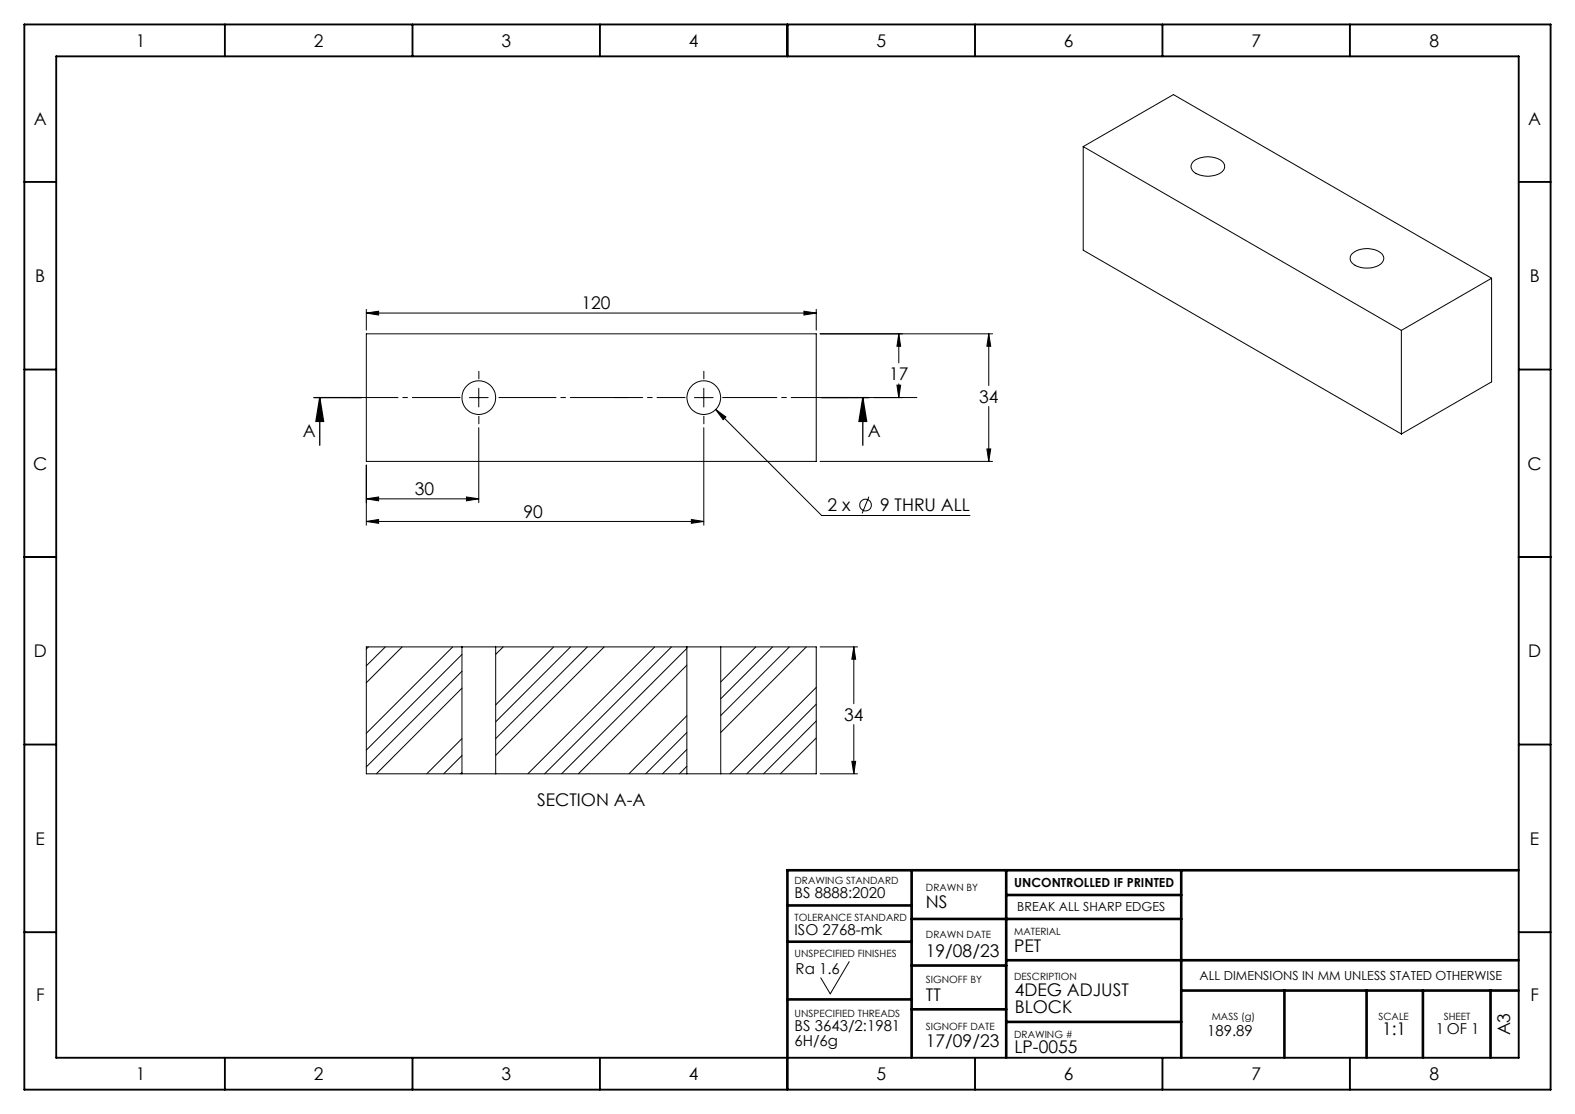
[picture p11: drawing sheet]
<svg xmlns="http://www.w3.org/2000/svg" width="594mm" height="420mm" viewBox="0 0 594 420" stroke-linecap="round" stroke-linejoin="round" font-family="sans-serif">
<g fill="none" stroke="#000" stroke-width=".71">
<path d="M9.2 9.2h575.6v401.7h-575.6zM84.8 9.2v12M155.6 9.2v12M226.3 9.2v12M297 9.2v12M367.7 9.2v12M438.4 9.2v12M509.1 9.2v12M21.2 21.2h551.6v377.6h-551.6zM9.2 68.6h12M572.8 68.6h12M9.2 139.3h12"/>
<path d="M572.8 139.3h12M9.2 210h12M572.8 210h12M9.2 280.7h12M572.8 280.7h12M9.2 351.5h12M572.8 351.5h12M84.8 398.8v12.1M155.6 398.8v12.1M226.3 398.8v12.1M297 398.8v12.1M367.7 398.8v12.1"/>
<path d="M438.4 398.8v12.1M509.1 398.8v12.1"/>
</g>
<g fill="none" stroke="#000" stroke-width=".99">
<path d="M343.8 328.1v70.7M379.5 328.1v70.7M379.5 337.5h66M445.5 328.1v70.7M572.8 328.1h-275.8v70.7M297 341.4h46.8M297 355.1h46.8M343.8 346.5h101.7M297 376.8h46.8M343.8 364.1h35.7M379.5 362.1h193.3M445.5 373.5h127.3"/>
<path d="M484.4 373.5v25.3M515.4 373.5v25.3M536.6 373.5v25.3M562.1 373.5v25.3M343.8 380.6h35.7M379.5 385.3h66"/>
</g>
<g fill="none" stroke="#000" stroke-width=".38">
<path d="M408.5 55.3l34.1-19.6 119.9 69.2M408.5 55.3l120 69.3M408.5 55.3v39l120 69.3M449.9 61a8.9 8.9 0 0 1 11.6 .5 2.87 2.87 0 0 1-2.1 4.2 9.5 9.5 0 0 1-9.5-1.1l-.7-1.5 .1-1.1zM510 95.6a8.8 8.8 0 0 1 11.5 .5 2.92 2.92 0 0 1-2.2 4.3 8.9 8.9 0 0 1-9.7-1.7l-.4-1.5zM138.2 118l4.6-.7v1.5zM138.2 116.6v7.9M138.2 118h169.6M303.2 117.3l4.6 .7-4.6 .8zM307.8 116.6v7.9M562.5 104.9l-34 19.7M562.5 104.9v39.1l-34 19.6"/>
<path d="M138.2 125.9h169.6v48.1h-169.6zM339 125.9v11M339 125.9l.7 4.7h-1.4zM372.9 125.9l.7 4.7h-1.4zM372.9 125.9v19.5M374.3 125.9h-65M528.5 124.6v39M177 149.9h7.1M180.6 146.4v7.1M261.9 149.9h7.1M265.4 146.4v7.1M269.9 154.4l3.9 2.8-1.1 1.1z"/>
<path d="M269.9 154.4l40 40h55.9M329.6 149.9h10.8M338.3 145.2h1.4l-.7 4.7zM339 144.7v5.2M372.9 153.3v20.7M138.2 175.4v22.6M180.6 161.2v28.3M265.4 161.2v36.8M309.3 174h65M372.2 169.3h1.4l-.7 4.7zM138.2 188.1l4.6-.7v1.4zM138.2 196.6l4.6-.7v1.4z"/>
<path d="M138.2 188.1h42.4M138.2 196.6h127.2M175.9 187.4l4.7 .7-4.7 .7zM260.7 195.9l4.7 .7-4.7 .7zM327.7 187.3l-2.5 6.3M139 243.9l-.8 .8M145.3 243.9l-7.1 7.2M151.7 243.9l-13.5 13.5M170.7 243.9l-32.5 32.6M174.2 246.8l-36 36M174.2 253.1l-36 36.1M174.2 259.5l-32.3 32.3"/>
<path d="M174.2 243.9h12.7M174.2 243.9h-36v47.9h36M174.2 243.9v47.9M186.9 243.9v47.9M186.9 243.9h72.1M189.8 243.9l-2.9 2.8M208.8 243.9l-21.9 21.9M215.2 243.9l-28.3 28.3M221.5 243.9l-34.6 34.6M227.9 243.9l-41 40.9M246.9 243.9l-47.8 47.9M253.3 243.9l-47.9 47.9"/>
<path d="M259 244.5l-47.2 47.3M259 250.8l-40.9 41M259 243.9h12.8M259 243.9v47.9M271.8 243.9h36v47.9h-36M271.8 243.9v47.9M285 243.9l-13.2 13.2M291.4 243.9l-19.6 19.6M297.7 243.9l-25.9 25.9M304.1 243.9l-32.3 32.3M307.8 259.2l-32.5 32.6M309.3 243.9h14.1"/>
<path d="M322 243.9l.7 4.7h-1.4zM322 243.9v21.4M174.2 278.5l-13.2 13.3M259 269.9l-21.8 21.9M259 276.2l-15.5 15.6M307.8 265.5l-26.2 26.3M307.8 271.9l-19.8 19.9M307.8 278.2l-13.5 13.6M322 273.2v18.6M174.2 284.9l-6.9 6.9M174.2 291.2l-.5 .6M174.2 291.8h12.7"/>
<path d="M186.9 291.8h72.1M259 282.6l-9.1 9.2M259 288.9l-2.7 2.9M259 291.8h12.8M309.3 291.8h14.1M321.3 287.1h1.4l-.7 4.7zM320.3 362.6l-7.2 12.1-3.6-6"/>
<circle cx="180.6" cy="149.9" r="6.4"/>
<circle cx="265.4" cy="149.9" r="6.4"/>
<circle cx="326.4" cy="190.4" r="2.2"/>
</g>
<path d="M118.3 149.9h18M120.6 149.9l1.4 9h-2.9zM120.6 149.9v18M309.7 149.9h17.9M325.4 149.9l1.4 9h-2.8zM325.4 149.9v18" fill="none" stroke="#000" stroke-width=".49"/>
<path d="M180.6 142.8v-2.8M180.6 157v2.8M265.5 142.8v-2.8M265.5 157v2.8" fill="none" stroke="#000" stroke-width=".38" stroke-dasharray="21.6 1.8 1.8 1.8"/>
<path d="M258.4 149.9h-26.6" fill="none" stroke="#000" stroke-width=".38" stroke-dasharray="21.6 1.8 1.8 1.8" stroke-dashoffset="11"/>
<path d="M272.5 149.9h73.3" fill="none" stroke="#000" stroke-width=".38" stroke-dasharray="21.6 1.8 1.8 1.8" stroke-dashoffset="1.1"/>
<path d="M173.5 149.9h-41.4" fill="none" stroke="#000" stroke-width=".38" stroke-dasharray="21.6 1.8 1.8 1.8" stroke-dashoffset="3.5"/>
<path d="M187.7 149.9h49.4" fill="none" stroke="#000" stroke-width=".38" stroke-dasharray="21.6 1.8 1.8 1.8" stroke-dashoffset="-.5"/>
<g fill="#000">
<path d="M303.2 117.3l4.6 .7-4.6 .8zM138.2 118l4.6-.7v1.5z"/>
<path d="M339 125.9l.7 4.7h-1.4zM338.3 145.2h1.4l-.7 4.7z"/>
<path d="M325.4 149.9l1.4 9h-2.8zM120.6 149.9l1.4 9h-2.9z"/>
<path d="M372.2 169.3h1.4l-.7 4.7zM372.9 125.9l.7 4.7h-1.4zM269.9 154.4l2.8 3.9 1.1-1.1zM321.3 287.1h1.4l-.7 4.7zM322 243.9l.7 4.7h-1.4z"/>
<path d="M138.2 188.1l4.6-.7v1.4zM175.9 187.4l4.7 .7-4.7 .7zM138.2 196.6l4.6-.7v1.4zM260.7 195.9l4.7 .7-4.7 .7z"/>
</g>
<g font-size="6.6">
<text x="51.2" y="17.6">1</text>
<text x="118.4" y="17.6">2</text>
<text x="189.1" y="17.6">3</text>
<text x="259.8" y="17.6">4</text>
<text x="330.5" y="17.6">5</text>
<text x="401.2" y="17.6">6</text>
<text x="472" y="17.6">7</text>
<text x="539.1" y="17.6">8</text>
<text x="12.8" y="47.3">A</text>
<text x="576.4" y="47.3">A</text>
<text x="13.3" y="106.3">B</text>
<text x="576.9" y="106.3">B</text>
<text x="219.3" y="116.6">120</text>
<text x="335.3" y="143.3">17</text>
<text x="369.3" y="151.8">34</text>
<text x="114.3" y="164.8">A</text>
<text x="327.2" y="164.8">A</text>
<text x="12.5" y="177">C</text>
<text x="576.1" y="177">C</text>
<text x="156.4" y="186.7">30</text>
<text x="197.4" y="195.1">90</text>
<text x="312.1" y="192.8">2 x</text>
<text x="331.9" y="192.8">9 THRU ALL</text>
<text x="12.8" y="247.7">D</text>
<text x="576.3" y="247.7">D</text>
<text x="318.4" y="271.7">34</text>
<text x="202.6" y="304">SECTION A-A</text>
<text x="13.4" y="318.5">E</text>
<text x="577" y="318.5">E</text>
<text x="349.2" y="342.4">NS</text>
<text x="382.5" y="359.1">PET</text>
<text x="349.2" y="360.7">19/08/23</text>
<text x="13.6" y="377.5">F</text>
<text x="349.2" y="377.3">TT</text>
<text x="382.7" y="375.7">4DEG ADJUST</text>
<text x="577.2" y="377.5">F</text>
<text x="382.7" y="382.1">BLOCK</text>
<text x="349.2" y="394.8">17/09/23</text>
<text x="521.2" y="390.2">1:1</text>
<text x="569.5" y="390.4" transform="rotate(-90 569.5 390.4)">A3</text>
<text x="382.6" y="396.9">LP-0055</text>
<text x="51.2" y="407.2">1</text>
<text x="118.4" y="407.2">2</text>
<text x="189.1" y="407.2">3</text>
<text x="259.8" y="407.2">4</text>
<text x="330.5" y="407.2">5</text>
<text x="401.2" y="407.2">6</text>
<text x="472" y="407.2">7</text>
<text x="539.1" y="407.2">8</text>
</g>
<g font-size="5.7">
<text x="299.7" y="338.6">BS 8888:2020</text>
<text x="299.7" y="352.5">ISO 2768-mk</text>
<text x="300.1" y="367.4">Ra 1.6</text>
<text x="299.7" y="388.8">BS 3643/2:1981</text>
<text x="541.5" y="389.9">1 OF 1</text>
<text x="299.7" y="394.4">6H/6g</text>
<text x="455.3" y="390.6">189.89</text>
</g>
<g font-size="4.7">
<text x="382.5" y="334.5">UNCONTROLLED IF PRINTED</text>
<text x="383.7" y="343.6">BREAK ALL SHARP EDGES</text>
<text x="452.4" y="369.5">ALL DIMENSIONS IN MM UNLESS STATED OTHERWISE</text>
</g>
<g font-size="3.8">
<text x="299.7" y="333.4">DRAWING STANDARD</text>
<text x="349.2" y="336">DRAWN BY</text>
<text x="299.7" y="347.2">TOLERANCE STANDARD</text>
<text x="349.2" y="353.9">DRAWN DATE</text>
<text x="382.5" y="352.5">MATERIAL</text>
<text x="299.7" y="360.7">UNSPECIFIED FINISHES</text>
<text x="349.2" y="370.8">SIGNOFF BY</text>
<text x="382.5" y="369.5">DESCRIPTION</text>
<text x="299.7" y="383.5">UNSPECIFIED THREADS</text>
<text x="349.2" y="388.2">SIGNOFF DATE</text>
<text x="457" y="384.6">MASS (g)</text>
<text x="519.9" y="384.6">SCALE</text>
<text x="544.5" y="384.6">SHEET</text>
<text x="382.5" y="391.3">DRAWING #</text>
</g>
</svg>
